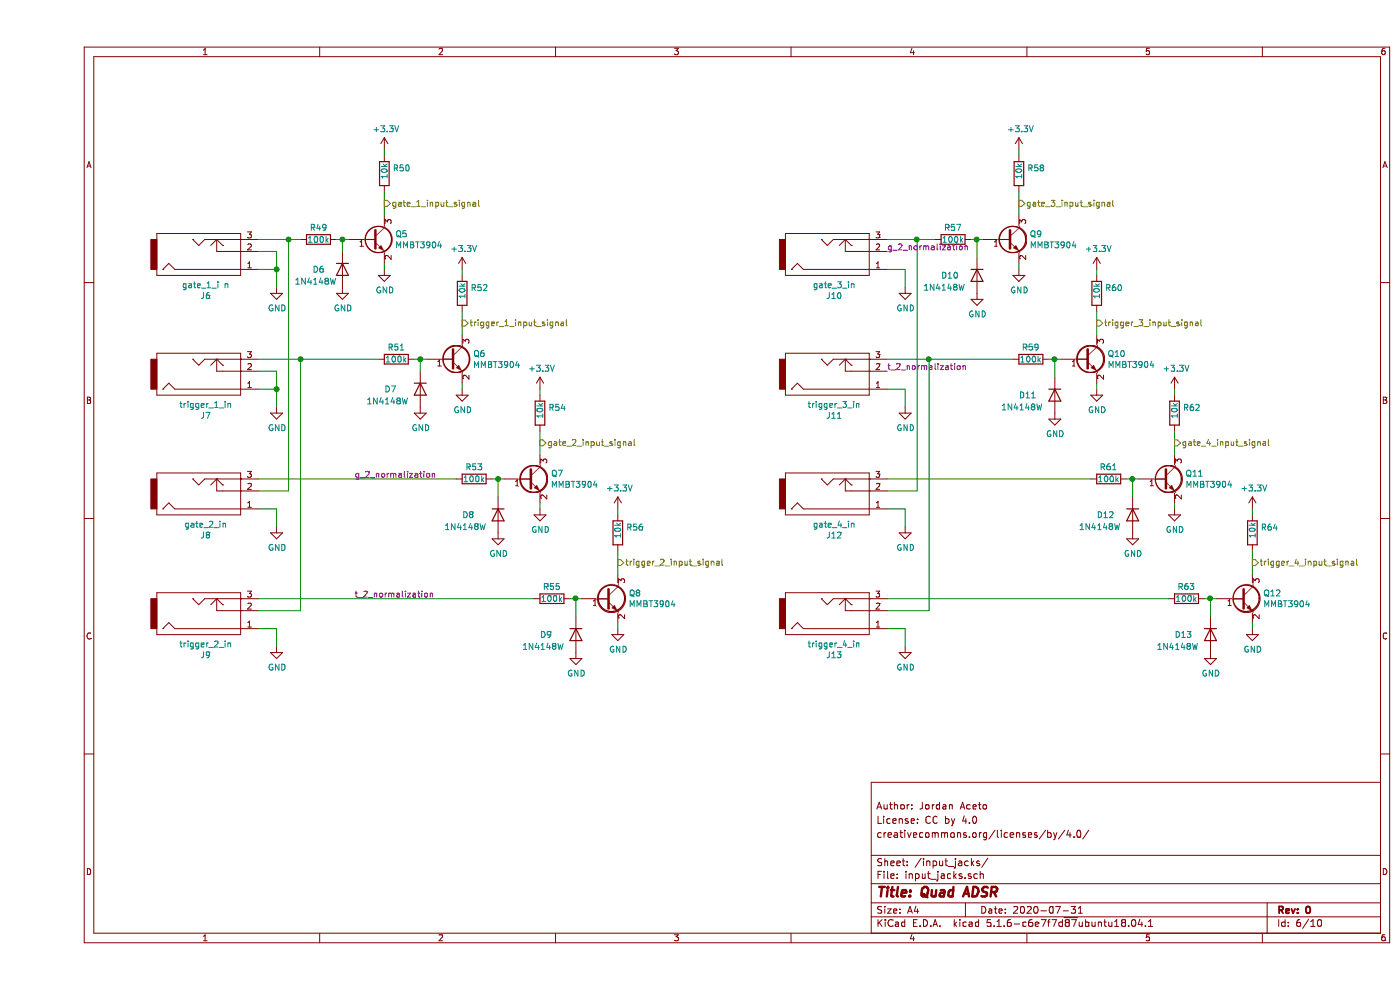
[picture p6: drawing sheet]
EESchema Schematic File Version 4
EELAYER 30 0
EELAYER END
$Descr A4 11693 8268
encoding utf-8
Sheet 6 10
Title "Quad ADSR"
Date "2020-07-31"
Rev "0"
Comp ""
Comment1 "creativecommons.org/licenses/by/4.0/"
Comment2 "License: CC by 4.0"
Comment3 "Author: Jordan Aceto"
Comment4 ""
$EndDescr
$Comp
L eurocad:PJ301M-12 J?
U 1 1
P 1400 2100
AR Path="/5E6ADE9D" Ref="J?"  Part="1" 
AR Path="/5E673522/5E6ADE9D" Ref="J6"  Part="1" 
F 0 "J6" H 1408 2475 50  0000 C CNN
F 1 "gate_1_i n" H 1408 2384 50  0000 C CNN
F 2 "Eurocad:PJ301M-12" H 1400 2100 50  0001 C CNN
F 3 "" H 1400 2100 50  0000 C CNN
	1    1400 2100
	1    0    0    1   
$EndComp
$Comp
L eurocad:PJ301M-12 J?
U 1 1
P 1400 3100
AR Path="/5E6ADE97" Ref="J?"  Part="1" 
AR Path="/5E673522/5E6ADE97" Ref="J7"  Part="1" 
F 0 "J7" H 1408 3475 50  0000 C CNN
F 1 "trigger_1_in" H 1408 3384 50  0000 C CNN
F 2 "Eurocad:PJ301M-12" H 1400 3100 50  0001 C CNN
F 3 "" H 1400 3100 50  0000 C CNN
	1    1400 3100
	1    0    0    1   
$EndComp
$Comp
L eurocad:PJ301M-12 J?
U 1 1
P 1400 4100
AR Path="/5E6ADE91" Ref="J?"  Part="1" 
AR Path="/5E673522/5E6ADE91" Ref="J8"  Part="1" 
F 0 "J8" H 1408 4475 50  0000 C CNN
F 1 "gate_2_in" H 1408 4384 50  0000 C CNN
F 2 "Eurocad:PJ301M-12" H 1400 4100 50  0001 C CNN
F 3 "" H 1400 4100 50  0000 C CNN
	1    1400 4100
	1    0    0    1   
$EndComp
$Comp
L eurocad:PJ301M-12 J?
U 1 1
P 1400 5100
AR Path="/5E6ADE8B" Ref="J?"  Part="1" 
AR Path="/5E673522/5E6ADE8B" Ref="J9"  Part="1" 
F 0 "J9" H 1408 5475 50  0000 C CNN
F 1 "trigger_2_in" H 1408 5384 50  0000 C CNN
F 2 "Eurocad:PJ301M-12" H 1400 5100 50  0001 C CNN
F 3 "" H 1400 5100 50  0000 C CNN
	1    1400 5100
	1    0    0    1   
$EndComp
$Comp
L eurocad:PJ301M-12 J?
U 1 1
P 6650 2100
AR Path="/5E6ADEB5" Ref="J?"  Part="1" 
AR Path="/5E673522/5E6ADEB5" Ref="J10"  Part="1" 
F 0 "J10" H 6658 2475 50  0000 C CNN
F 1 "gate_3_in" H 6658 2384 50  0000 C CNN
F 2 "Eurocad:PJ301M-12" H 6650 2100 50  0001 C CNN
F 3 "" H 6650 2100 50  0000 C CNN
	1    6650 2100
	1    0    0    1   
$EndComp
$Comp
L eurocad:PJ301M-12 J?
U 1 1
P 6650 3100
AR Path="/5E6ADEAF" Ref="J?"  Part="1" 
AR Path="/5E673522/5E6ADEAF" Ref="J11"  Part="1" 
F 0 "J11" H 6658 3475 50  0000 C CNN
F 1 "trigger_3_in" H 6658 3384 50  0000 C CNN
F 2 "Eurocad:PJ301M-12" H 6650 3100 50  0001 C CNN
F 3 "" H 6650 3100 50  0000 C CNN
	1    6650 3100
	1    0    0    1   
$EndComp
$Comp
L eurocad:PJ301M-12 J?
U 1 1
P 6650 4100
AR Path="/5E6ADEA9" Ref="J?"  Part="1" 
AR Path="/5E673522/5E6ADEA9" Ref="J12"  Part="1" 
F 0 "J12" H 6658 4475 50  0000 C CNN
F 1 "gate_4_in" H 6658 4384 50  0000 C CNN
F 2 "Eurocad:PJ301M-12" H 6650 4100 50  0001 C CNN
F 3 "" H 6650 4100 50  0000 C CNN
	1    6650 4100
	1    0    0    1   
$EndComp
$Comp
L eurocad:PJ301M-12 J?
U 1 1
P 6650 5100
AR Path="/5E6ADEA3" Ref="J?"  Part="1" 
AR Path="/5E673522/5E6ADEA3" Ref="J13"  Part="1" 
F 0 "J13" H 6658 5475 50  0000 C CNN
F 1 "trigger_4_in" H 6658 5384 50  0000 C CNN
F 2 "Eurocad:PJ301M-12" H 6650 5100 50  0001 C CNN
F 3 "" H 6650 5100 50  0000 C CNN
	1    6650 5100
	1    0    0    1   
$EndComp
Text HLabel 2900 1700 2    50   Output ~ 0
gate_1_input_signal
Text HLabel 3550 2700 2    50   Output ~ 0
trigger_1_input_signal
Text HLabel 4200 3700 2    50   Output ~ 0
gate_2_input_signal
Text HLabel 4850 4700 2    50   Output ~ 0
trigger_2_input_signal
Text HLabel 8200 1700 2    50   Output ~ 0
gate_3_input_signal
Text HLabel 8850 2700 2    50   Output ~ 0
trigger_3_input_signal
Text HLabel 9500 3700 2    50   Output ~ 0
gate_4_input_signal
Text HLabel 10150 4700 2    50   Output ~ 0
trigger_4_input_signal
$Comp
L Transistor_BJT:MMBT3904 Q5
U 1 1
P 2800 2000
F 0 "Q5" H 2991 2046 50  0000 L CNN
F 1 "MMBT3904" H 2991 1955 50  0000 L CNN
F 2 "Package_TO_SOT_SMD:SOT-23" H 3000 1925 50  0001 L CIN
F 3 "https://www.fairchildsemi.com/datasheets/2N/2N3904.pdf" H 2800 2000 50  0001 L CNN
	1    2800 2000
	1    0    0    -1  
$EndComp
$Comp
L Device:R R49
U 1 1
P 2350 2000
F 0 "R49" V 2250 2000 50  0000 C CNN
F 1 "100k" V 2350 2000 50  0000 C CNN
F 2 "Resistor_SMD:R_0603_1608Metric" V 2280 2000 50  0001 C CNN
F 3 "~" H 2350 2000 50  0001 C CNN
	1    2350 2000
	0    1    1    0   
$EndComp
Wire Wire Line
	2600 2000 2550 2000
Wire Wire Line
	2900 1800 2900 1600
$Comp
L power:GND #PWR061
U 1 1
P 2900 2250
F 0 "#PWR061" H 2900 2000 50  0001 C CNN
F 1 "GND" H 2905 2077 50  0000 C CNN
F 2 "" H 2900 2250 50  0001 C CNN
F 3 "" H 2900 2250 50  0001 C CNN
	1    2900 2250
	1    0    0    -1  
$EndComp
Wire Wire Line
	2900 2250 2900 2200
$Comp
L power:+3.3V #PWR060
U 1 1
P 2900 1250
F 0 "#PWR060" H 2900 1100 50  0001 C CNN
F 1 "+3.3V" H 2915 1423 50  0000 C CNN
F 2 "" H 2900 1250 50  0001 C CNN
F 3 "" H 2900 1250 50  0001 C CNN
	1    2900 1250
	1    0    0    -1  
$EndComp
Wire Wire Line
	2900 1250 2900 1300
$Comp
L Transistor_BJT:MMBT3904 Q7
U 1 1
P 4100 4000
F 0 "Q7" H 4291 4046 50  0000 L CNN
F 1 "MMBT3904" H 4291 3955 50  0000 L CNN
F 2 "Package_TO_SOT_SMD:SOT-23" H 4300 3925 50  0001 L CIN
F 3 "https://www.fairchildsemi.com/datasheets/2N/2N3904.pdf" H 4100 4000 50  0001 L CNN
	1    4100 4000
	1    0    0    -1  
$EndComp
$Comp
L Device:R R53
U 1 1
P 3650 4000
F 0 "R53" V 3550 4000 50  0000 C CNN
F 1 "100k" V 3650 4000 50  0000 C CNN
F 2 "Resistor_SMD:R_0603_1608Metric" V 3580 4000 50  0001 C CNN
F 3 "~" H 3650 4000 50  0001 C CNN
	1    3650 4000
	0    1    1    0   
$EndComp
$Comp
L Device:R R54
U 1 1
P 4200 3450
F 0 "R54" H 4270 3496 50  0000 L CNN
F 1 "10k" V 4200 3400 50  0000 L CNN
F 2 "Resistor_SMD:R_0603_1608Metric" V 4130 3450 50  0001 C CNN
F 3 "~" H 4200 3450 50  0001 C CNN
	1    4200 3450
	1    0    0    -1  
$EndComp
Wire Wire Line
	3900 4000 3850 4000
Wire Wire Line
	4200 3800 4200 3600
$Comp
L power:GND #PWR065
U 1 1
P 4200 4250
F 0 "#PWR065" H 4200 4000 50  0001 C CNN
F 1 "GND" H 4205 4077 50  0000 C CNN
F 2 "" H 4200 4250 50  0001 C CNN
F 3 "" H 4200 4250 50  0001 C CNN
	1    4200 4250
	1    0    0    -1  
$EndComp
Wire Wire Line
	4200 4250 4200 4200
$Comp
L power:+3.3V #PWR064
U 1 1
P 4200 3250
F 0 "#PWR064" H 4200 3100 50  0001 C CNN
F 1 "+3.3V" H 4215 3423 50  0000 C CNN
F 2 "" H 4200 3250 50  0001 C CNN
F 3 "" H 4200 3250 50  0001 C CNN
	1    4200 3250
	1    0    0    -1  
$EndComp
Wire Wire Line
	4200 3250 4200 3300
$Comp
L Transistor_BJT:MMBT3904 Q9
U 1 1
P 8100 2000
F 0 "Q9" H 8291 2046 50  0000 L CNN
F 1 "MMBT3904" H 8291 1955 50  0000 L CNN
F 2 "Package_TO_SOT_SMD:SOT-23" H 8300 1925 50  0001 L CIN
F 3 "https://www.fairchildsemi.com/datasheets/2N/2N3904.pdf" H 8100 2000 50  0001 L CNN
	1    8100 2000
	1    0    0    -1  
$EndComp
$Comp
L Device:R R57
U 1 1
P 7650 2000
F 0 "R57" V 7550 2000 50  0000 C CNN
F 1 "100k" V 7650 2000 50  0000 C CNN
F 2 "Resistor_SMD:R_0603_1608Metric" V 7580 2000 50  0001 C CNN
F 3 "~" H 7650 2000 50  0001 C CNN
	1    7650 2000
	0    1    1    0   
$EndComp
$Comp
L Device:R R58
U 1 1
P 8200 1450
F 0 "R58" H 8270 1496 50  0000 L CNN
F 1 "10k" V 8200 1400 50  0000 L CNN
F 2 "Resistor_SMD:R_0603_1608Metric" V 8130 1450 50  0001 C CNN
F 3 "~" H 8200 1450 50  0001 C CNN
	1    8200 1450
	1    0    0    -1  
$EndComp
Wire Wire Line
	7900 2000 7850 2000
Wire Wire Line
	8200 1800 8200 1600
$Comp
L power:GND #PWR073
U 1 1
P 8200 2250
F 0 "#PWR073" H 8200 2000 50  0001 C CNN
F 1 "GND" H 8205 2077 50  0000 C CNN
F 2 "" H 8200 2250 50  0001 C CNN
F 3 "" H 8200 2250 50  0001 C CNN
	1    8200 2250
	1    0    0    -1  
$EndComp
Wire Wire Line
	8200 2250 8200 2200
$Comp
L power:+3.3V #PWR072
U 1 1
P 8200 1250
F 0 "#PWR072" H 8200 1100 50  0001 C CNN
F 1 "+3.3V" H 8215 1423 50  0000 C CNN
F 2 "" H 8200 1250 50  0001 C CNN
F 3 "" H 8200 1250 50  0001 C CNN
	1    8200 1250
	1    0    0    -1  
$EndComp
Wire Wire Line
	8200 1250 8200 1300
$Comp
L Transistor_BJT:MMBT3904 Q11
U 1 1
P 9400 4000
F 0 "Q11" H 9591 4046 50  0000 L CNN
F 1 "MMBT3904" H 9591 3955 50  0000 L CNN
F 2 "Package_TO_SOT_SMD:SOT-23" H 9600 3925 50  0001 L CIN
F 3 "https://www.fairchildsemi.com/datasheets/2N/2N3904.pdf" H 9400 4000 50  0001 L CNN
	1    9400 4000
	1    0    0    -1  
$EndComp
$Comp
L Device:R R61
U 1 1
P 8950 4000
F 0 "R61" V 8850 4000 50  0000 C CNN
F 1 "100k" V 8950 4000 50  0000 C CNN
F 2 "Resistor_SMD:R_0603_1608Metric" V 8880 4000 50  0001 C CNN
F 3 "~" H 8950 4000 50  0001 C CNN
	1    8950 4000
	0    1    1    0   
$EndComp
$Comp
L Device:R R62
U 1 1
P 9500 3450
F 0 "R62" H 9570 3496 50  0000 L CNN
F 1 "10k" V 9500 3400 50  0000 L CNN
F 2 "Resistor_SMD:R_0603_1608Metric" V 9430 3450 50  0001 C CNN
F 3 "~" H 9500 3450 50  0001 C CNN
	1    9500 3450
	1    0    0    -1  
$EndComp
Wire Wire Line
	9200 4000 9150 4000
Wire Wire Line
	9500 3800 9500 3600
$Comp
L power:GND #PWR077
U 1 1
P 9500 4250
F 0 "#PWR077" H 9500 4000 50  0001 C CNN
F 1 "GND" H 9505 4077 50  0000 C CNN
F 2 "" H 9500 4250 50  0001 C CNN
F 3 "" H 9500 4250 50  0001 C CNN
	1    9500 4250
	1    0    0    -1  
$EndComp
Wire Wire Line
	9500 4250 9500 4200
$Comp
L power:+3.3V #PWR076
U 1 1
P 9500 3250
F 0 "#PWR076" H 9500 3100 50  0001 C CNN
F 1 "+3.3V" H 9515 3423 50  0000 C CNN
F 2 "" H 9500 3250 50  0001 C CNN
F 3 "" H 9500 3250 50  0001 C CNN
	1    9500 3250
	1    0    0    -1  
$EndComp
Wire Wire Line
	9500 3250 9500 3300
$Comp
L Transistor_BJT:MMBT3904 Q6
U 1 1
P 3450 3000
F 0 "Q6" H 3641 3046 50  0000 L CNN
F 1 "MMBT3904" H 3641 2955 50  0000 L CNN
F 2 "Package_TO_SOT_SMD:SOT-23" H 3650 2925 50  0001 L CIN
F 3 "https://www.fairchildsemi.com/datasheets/2N/2N3904.pdf" H 3450 3000 50  0001 L CNN
	1    3450 3000
	1    0    0    -1  
$EndComp
$Comp
L Device:R R51
U 1 1
P 3000 3000
F 0 "R51" V 2900 3000 50  0000 C CNN
F 1 "100k" V 3000 3000 50  0000 C CNN
F 2 "Resistor_SMD:R_0603_1608Metric" V 2930 3000 50  0001 C CNN
F 3 "~" H 3000 3000 50  0001 C CNN
	1    3000 3000
	0    1    1    0   
$EndComp
Wire Wire Line
	3250 3000 3200 3000
Wire Wire Line
	3550 2800 3550 2600
$Comp
L power:GND #PWR063
U 1 1
P 3550 3250
F 0 "#PWR063" H 3550 3000 50  0001 C CNN
F 1 "GND" H 3555 3077 50  0000 C CNN
F 2 "" H 3550 3250 50  0001 C CNN
F 3 "" H 3550 3250 50  0001 C CNN
	1    3550 3250
	1    0    0    -1  
$EndComp
Wire Wire Line
	3550 3250 3550 3200
$Comp
L power:+3.3V #PWR062
U 1 1
P 3550 2250
F 0 "#PWR062" H 3550 2100 50  0001 C CNN
F 1 "+3.3V" H 3565 2423 50  0000 C CNN
F 2 "" H 3550 2250 50  0001 C CNN
F 3 "" H 3550 2250 50  0001 C CNN
	1    3550 2250
	1    0    0    -1  
$EndComp
Wire Wire Line
	3550 2250 3550 2300
$Comp
L Transistor_BJT:MMBT3904 Q8
U 1 1
P 4750 5000
F 0 "Q8" H 4941 5046 50  0000 L CNN
F 1 "MMBT3904" H 4941 4955 50  0000 L CNN
F 2 "Package_TO_SOT_SMD:SOT-23" H 4950 4925 50  0001 L CIN
F 3 "https://www.fairchildsemi.com/datasheets/2N/2N3904.pdf" H 4750 5000 50  0001 L CNN
	1    4750 5000
	1    0    0    -1  
$EndComp
$Comp
L Device:R R55
U 1 1
P 4300 5000
F 0 "R55" V 4200 5000 50  0000 C CNN
F 1 "100k" V 4300 5000 50  0000 C CNN
F 2 "Resistor_SMD:R_0603_1608Metric" V 4230 5000 50  0001 C CNN
F 3 "~" H 4300 5000 50  0001 C CNN
	1    4300 5000
	0    1    1    0   
$EndComp
$Comp
L Device:R R56
U 1 1
P 4850 4450
F 0 "R56" H 4920 4496 50  0000 L CNN
F 1 "10k" V 4850 4400 50  0000 L CNN
F 2 "Resistor_SMD:R_0603_1608Metric" V 4780 4450 50  0001 C CNN
F 3 "~" H 4850 4450 50  0001 C CNN
	1    4850 4450
	1    0    0    -1  
$EndComp
Wire Wire Line
	4550 5000 4500 5000
Wire Wire Line
	4850 4800 4850 4600
$Comp
L power:GND #PWR067
U 1 1
P 4850 5250
F 0 "#PWR067" H 4850 5000 50  0001 C CNN
F 1 "GND" H 4855 5077 50  0000 C CNN
F 2 "" H 4850 5250 50  0001 C CNN
F 3 "" H 4850 5250 50  0001 C CNN
	1    4850 5250
	1    0    0    -1  
$EndComp
Wire Wire Line
	4850 5250 4850 5200
$Comp
L power:+3.3V #PWR066
U 1 1
P 4850 4250
F 0 "#PWR066" H 4850 4100 50  0001 C CNN
F 1 "+3.3V" H 4865 4423 50  0000 C CNN
F 2 "" H 4850 4250 50  0001 C CNN
F 3 "" H 4850 4250 50  0001 C CNN
	1    4850 4250
	1    0    0    -1  
$EndComp
Wire Wire Line
	4850 4250 4850 4300
$Comp
L Transistor_BJT:MMBT3904 Q10
U 1 1
P 8750 3000
F 0 "Q10" H 8941 3046 50  0000 L CNN
F 1 "MMBT3904" H 8941 2955 50  0000 L CNN
F 2 "Package_TO_SOT_SMD:SOT-23" H 8950 2925 50  0001 L CIN
F 3 "https://www.fairchildsemi.com/datasheets/2N/2N3904.pdf" H 8750 3000 50  0001 L CNN
	1    8750 3000
	1    0    0    -1  
$EndComp
$Comp
L Device:R R59
U 1 1
P 8300 3000
F 0 "R59" V 8200 3000 50  0000 C CNN
F 1 "100k" V 8300 3000 50  0000 C CNN
F 2 "Resistor_SMD:R_0603_1608Metric" V 8230 3000 50  0001 C CNN
F 3 "~" H 8300 3000 50  0001 C CNN
	1    8300 3000
	0    1    1    0   
$EndComp
$Comp
L Device:R R60
U 1 1
P 8850 2450
F 0 "R60" H 8920 2496 50  0000 L CNN
F 1 "10k" V 8850 2400 50  0000 L CNN
F 2 "Resistor_SMD:R_0603_1608Metric" V 8780 2450 50  0001 C CNN
F 3 "~" H 8850 2450 50  0001 C CNN
	1    8850 2450
	1    0    0    -1  
$EndComp
Wire Wire Line
	8550 3000 8500 3000
Wire Wire Line
	8850 2800 8850 2600
$Comp
L power:GND #PWR075
U 1 1
P 8850 3250
F 0 "#PWR075" H 8850 3000 50  0001 C CNN
F 1 "GND" H 8855 3077 50  0000 C CNN
F 2 "" H 8850 3250 50  0001 C CNN
F 3 "" H 8850 3250 50  0001 C CNN
	1    8850 3250
	1    0    0    -1  
$EndComp
Wire Wire Line
	8850 3250 8850 3200
$Comp
L power:+3.3V #PWR074
U 1 1
P 8850 2250
F 0 "#PWR074" H 8850 2100 50  0001 C CNN
F 1 "+3.3V" H 8865 2423 50  0000 C CNN
F 2 "" H 8850 2250 50  0001 C CNN
F 3 "" H 8850 2250 50  0001 C CNN
	1    8850 2250
	1    0    0    -1  
$EndComp
Wire Wire Line
	8850 2250 8850 2300
$Comp
L Transistor_BJT:MMBT3904 Q12
U 1 1
P 10050 5000
F 0 "Q12" H 10241 5046 50  0000 L CNN
F 1 "MMBT3904" H 10241 4955 50  0000 L CNN
F 2 "Package_TO_SOT_SMD:SOT-23" H 10250 4925 50  0001 L CIN
F 3 "https://www.fairchildsemi.com/datasheets/2N/2N3904.pdf" H 10050 5000 50  0001 L CNN
	1    10050 5000
	1    0    0    -1  
$EndComp
$Comp
L Device:R R63
U 1 1
P 9600 5000
F 0 "R63" V 9500 5000 50  0000 C CNN
F 1 "100k" V 9600 5000 50  0000 C CNN
F 2 "Resistor_SMD:R_0603_1608Metric" V 9530 5000 50  0001 C CNN
F 3 "~" H 9600 5000 50  0001 C CNN
	1    9600 5000
	0    1    1    0   
$EndComp
$Comp
L Device:R R64
U 1 1
P 10150 4450
F 0 "R64" H 10220 4496 50  0000 L CNN
F 1 "10k" V 10150 4400 50  0000 L CNN
F 2 "Resistor_SMD:R_0603_1608Metric" V 10080 4450 50  0001 C CNN
F 3 "~" H 10150 4450 50  0001 C CNN
	1    10150 4450
	1    0    0    -1  
$EndComp
Wire Wire Line
	9850 5000 9800 5000
Wire Wire Line
	10150 4800 10150 4600
$Comp
L power:GND #PWR079
U 1 1
P 10150 5250
F 0 "#PWR079" H 10150 5000 50  0001 C CNN
F 1 "GND" H 10155 5077 50  0000 C CNN
F 2 "" H 10150 5250 50  0001 C CNN
F 3 "" H 10150 5250 50  0001 C CNN
	1    10150 5250
	1    0    0    -1  
$EndComp
Wire Wire Line
	10150 5250 10150 5200
$Comp
L power:+3.3V #PWR078
U 1 1
P 10150 4250
F 0 "#PWR078" H 10150 4100 50  0001 C CNN
F 1 "+3.3V" H 10165 4423 50  0000 C CNN
F 2 "" H 10150 4250 50  0001 C CNN
F 3 "" H 10150 4250 50  0001 C CNN
	1    10150 4250
	1    0    0    -1  
$EndComp
Wire Wire Line
	10150 4250 10150 4300
Wire Wire Line
	7250 5250 7100 5250
Wire Wire Line
	7250 5250 7250 5400
$Comp
L power:GND #PWR071
U 1 1
P 7250 5400
F 0 "#PWR071" H 7250 5150 50  0001 C CNN
F 1 "GND" H 7255 5227 50  0000 C CNN
F 2 "" H 7250 5400 50  0001 C CNN
F 3 "" H 7250 5400 50  0001 C CNN
	1    7250 5400
	1    0    0    -1  
$EndComp
Wire Wire Line
	7250 4250 7100 4250
Wire Wire Line
	7250 4250 7250 4400
$Comp
L power:GND #PWR070
U 1 1
P 7250 4400
F 0 "#PWR070" H 7250 4150 50  0001 C CNN
F 1 "GND" H 7255 4227 50  0000 C CNN
F 2 "" H 7250 4400 50  0001 C CNN
F 3 "" H 7250 4400 50  0001 C CNN
	1    7250 4400
	1    0    0    -1  
$EndComp
Wire Wire Line
	7250 3250 7100 3250
Wire Wire Line
	7250 3250 7250 3400
$Comp
L power:GND #PWR069
U 1 1
P 7250 3400
F 0 "#PWR069" H 7250 3150 50  0001 C CNN
F 1 "GND" H 7255 3227 50  0000 C CNN
F 2 "" H 7250 3400 50  0001 C CNN
F 3 "" H 7250 3400 50  0001 C CNN
	1    7250 3400
	1    0    0    -1  
$EndComp
Wire Wire Line
	7250 2250 7100 2250
Wire Wire Line
	7250 2250 7250 2400
$Comp
L power:GND #PWR068
U 1 1
P 7250 2400
F 0 "#PWR068" H 7250 2150 50  0001 C CNN
F 1 "GND" H 7255 2227 50  0000 C CNN
F 2 "" H 7250 2400 50  0001 C CNN
F 3 "" H 7250 2400 50  0001 C CNN
	1    7250 2400
	1    0    0    -1  
$EndComp
Wire Wire Line
	2000 2250 1850 2250
Wire Wire Line
	2000 2250 2000 2400
$Comp
L power:GND #PWR056
U 1 1
P 2000 2400
F 0 "#PWR056" H 2000 2150 50  0001 C CNN
F 1 "GND" H 2005 2227 50  0000 C CNN
F 2 "" H 2000 2400 50  0001 C CNN
F 3 "" H 2000 2400 50  0001 C CNN
	1    2000 2400
	1    0    0    -1  
$EndComp
Wire Wire Line
	2000 3250 1850 3250
Wire Wire Line
	2000 3250 2000 3400
$Comp
L power:GND #PWR057
U 1 1
P 2000 3400
F 0 "#PWR057" H 2000 3150 50  0001 C CNN
F 1 "GND" H 2005 3227 50  0000 C CNN
F 2 "" H 2000 3400 50  0001 C CNN
F 3 "" H 2000 3400 50  0001 C CNN
	1    2000 3400
	1    0    0    -1  
$EndComp
Wire Wire Line
	2000 4250 1850 4250
Wire Wire Line
	2000 4250 2000 4400
$Comp
L power:GND #PWR058
U 1 1
P 2000 4400
F 0 "#PWR058" H 2000 4150 50  0001 C CNN
F 1 "GND" H 2005 4227 50  0000 C CNN
F 2 "" H 2000 4400 50  0001 C CNN
F 3 "" H 2000 4400 50  0001 C CNN
	1    2000 4400
	1    0    0    -1  
$EndComp
Wire Wire Line
	2000 5250 1850 5250
Wire Wire Line
	2000 5250 2000 5400
$Comp
L power:GND #PWR059
U 1 1
P 2000 5400
F 0 "#PWR059" H 2000 5150 50  0001 C CNN
F 1 "GND" H 2005 5227 50  0000 C CNN
F 2 "" H 2000 5400 50  0001 C CNN
F 3 "" H 2000 5400 50  0001 C CNN
	1    2000 5400
	1    0    0    -1  
$EndComp
Wire Wire Line
	1850 2100 2000 2100
Wire Wire Line
	7100 5000 9450 5000
Wire Wire Line
	7100 3000 7450 3000
Wire Wire Line
	8800 4000 7100 4000
Wire Wire Line
	7100 2000 7350 2000
Wire Wire Line
	2850 3000 2200 3000
Wire Wire Line
	2200 2000 2100 2000
Wire Wire Line
	1850 4100 2100 4100
Connection ~ 2100 2000
Wire Wire Line
	1850 5100 2200 5100
Connection ~ 2200 3000
Wire Wire Line
	2200 3000 1850 3000
Wire Wire Line
	1850 3100 2000 3100
Wire Wire Line
	2000 3100 2000 3250
Connection ~ 2000 3250
Wire Wire Line
	1850 2000 2100 2000
Wire Wire Line
	2000 2100 2000 2250
Connection ~ 2000 2250
Text Label 2650 4000 0    50   ~ 0
g_2_normalization
Text Label 2650 5000 0    50   ~ 0
t_2_normalization
Text Label 7100 2100 0    50   ~ 0
g_2_normalization
Wire Wire Line
	7350 2000 7350 4100
Wire Wire Line
	7350 4100 7100 4100
Connection ~ 7350 2000
Wire Wire Line
	7350 2000 7500 2000
Wire Wire Line
	7100 5100 7450 5100
Wire Wire Line
	7450 5100 7450 3000
Connection ~ 7450 3000
Wire Wire Line
	7450 3000 8150 3000
Text Label 7100 3100 0    50   ~ 0
t_2_normalization
$Comp
L Diode:1N4148W D6
U 1 1
P 2550 2250
F 0 "D6" V 2550 2000 50  0000 L CNN
F 1 "1N4148W" V 2650 1850 50  0000 L CNN
F 2 "Diode_SMD:D_SOD-123" H 2550 2075 50  0001 C CNN
F 3 "https://www.vishay.com/docs/85748/1n4148w.pdf" H 2550 2250 50  0001 C CNN
	1    2550 2250
	0    1    1    0   
$EndComp
$Comp
L power:GND #PWR0108
U 1 1
P 2550 2400
F 0 "#PWR0108" H 2550 2150 50  0001 C CNN
F 1 "GND" H 2555 2227 50  0000 C CNN
F 2 "" H 2550 2400 50  0001 C CNN
F 3 "" H 2550 2400 50  0001 C CNN
	1    2550 2400
	1    0    0    -1  
$EndComp
$Comp
L Diode:1N4148W D7
U 1 1
P 3200 3250
F 0 "D7" V 3200 2950 50  0000 L CNN
F 1 "1N4148W" V 3300 2800 50  0000 L CNN
F 2 "Diode_SMD:D_SOD-123" H 3200 3075 50  0001 C CNN
F 3 "https://www.vishay.com/docs/85748/1n4148w.pdf" H 3200 3250 50  0001 C CNN
	1    3200 3250
	0    1    1    0   
$EndComp
$Comp
L power:GND #PWR0109
U 1 1
P 3200 3400
F 0 "#PWR0109" H 3200 3150 50  0001 C CNN
F 1 "GND" H 3205 3227 50  0000 C CNN
F 2 "" H 3200 3400 50  0001 C CNN
F 3 "" H 3200 3400 50  0001 C CNN
	1    3200 3400
	1    0    0    -1  
$EndComp
Wire Wire Line
	2550 2100 2550 2000
Connection ~ 2550 2000
Wire Wire Line
	2550 2000 2500 2000
Wire Wire Line
	3200 3100 3200 3000
Connection ~ 3200 3000
Wire Wire Line
	3200 3000 3150 3000
$Comp
L Diode:1N4148W D8
U 1 1
P 3850 4300
F 0 "D8" V 3850 4000 50  0000 L CNN
F 1 "1N4148W" V 3950 3850 50  0000 L CNN
F 2 "Diode_SMD:D_SOD-123" H 3850 4125 50  0001 C CNN
F 3 "https://www.vishay.com/docs/85748/1n4148w.pdf" H 3850 4300 50  0001 C CNN
	1    3850 4300
	0    1    1    0   
$EndComp
$Comp
L power:GND #PWR0110
U 1 1
P 3850 4450
F 0 "#PWR0110" H 3850 4200 50  0001 C CNN
F 1 "GND" H 3855 4277 50  0000 C CNN
F 2 "" H 3850 4450 50  0001 C CNN
F 3 "" H 3850 4450 50  0001 C CNN
	1    3850 4450
	1    0    0    -1  
$EndComp
Wire Wire Line
	3850 4150 3850 4000
Connection ~ 3850 4000
Wire Wire Line
	3850 4000 3800 4000
$Comp
L Diode:1N4148W D9
U 1 1
P 4500 5300
F 0 "D9" V 4500 5000 50  0000 L CNN
F 1 "1N4148W" V 4600 4850 50  0000 L CNN
F 2 "Diode_SMD:D_SOD-123" H 4500 5125 50  0001 C CNN
F 3 "https://www.vishay.com/docs/85748/1n4148w.pdf" H 4500 5300 50  0001 C CNN
	1    4500 5300
	0    1    1    0   
$EndComp
$Comp
L power:GND #PWR0111
U 1 1
P 4500 5450
F 0 "#PWR0111" H 4500 5200 50  0001 C CNN
F 1 "GND" H 4505 5277 50  0000 C CNN
F 2 "" H 4500 5450 50  0001 C CNN
F 3 "" H 4500 5450 50  0001 C CNN
	1    4500 5450
	1    0    0    -1  
$EndComp
Wire Wire Line
	4500 5150 4500 5000
Connection ~ 4500 5000
Wire Wire Line
	4500 5000 4450 5000
$Comp
L Diode:1N4148W D10
U 1 1
P 7850 2300
F 0 "D10" V 7850 2000 50  0000 L CNN
F 1 "1N4148W" V 7950 1850 50  0000 L CNN
F 2 "Diode_SMD:D_SOD-123" H 7850 2125 50  0001 C CNN
F 3 "https://www.vishay.com/docs/85748/1n4148w.pdf" H 7850 2300 50  0001 C CNN
	1    7850 2300
	0    1    1    0   
$EndComp
$Comp
L power:GND #PWR0112
U 1 1
P 7850 2450
F 0 "#PWR0112" H 7850 2200 50  0001 C CNN
F 1 "GND" H 7855 2277 50  0000 C CNN
F 2 "" H 7850 2450 50  0001 C CNN
F 3 "" H 7850 2450 50  0001 C CNN
	1    7850 2450
	1    0    0    -1  
$EndComp
Wire Wire Line
	7850 2150 7850 2000
Connection ~ 7850 2000
Wire Wire Line
	7850 2000 7800 2000
$Comp
L Diode:1N4148W D11
U 1 1
P 8500 3300
F 0 "D11" V 8500 3000 50  0000 L CNN
F 1 "1N4148W" V 8600 2850 50  0000 L CNN
F 2 "Diode_SMD:D_SOD-123" H 8500 3125 50  0001 C CNN
F 3 "https://www.vishay.com/docs/85748/1n4148w.pdf" H 8500 3300 50  0001 C CNN
	1    8500 3300
	0    1    1    0   
$EndComp
$Comp
L power:GND #PWR0113
U 1 1
P 8500 3450
F 0 "#PWR0113" H 8500 3200 50  0001 C CNN
F 1 "GND" H 8505 3277 50  0000 C CNN
F 2 "" H 8500 3450 50  0001 C CNN
F 3 "" H 8500 3450 50  0001 C CNN
	1    8500 3450
	1    0    0    -1  
$EndComp
Wire Wire Line
	8500 3150 8500 3000
Connection ~ 8500 3000
Wire Wire Line
	8500 3000 8450 3000
$Comp
L Diode:1N4148W D12
U 1 1
P 9150 4300
F 0 "D12" V 9150 4000 50  0000 L CNN
F 1 "1N4148W" V 9250 3850 50  0000 L CNN
F 2 "Diode_SMD:D_SOD-123" H 9150 4125 50  0001 C CNN
F 3 "https://www.vishay.com/docs/85748/1n4148w.pdf" H 9150 4300 50  0001 C CNN
	1    9150 4300
	0    1    1    0   
$EndComp
$Comp
L power:GND #PWR0114
U 1 1
P 9150 4450
F 0 "#PWR0114" H 9150 4200 50  0001 C CNN
F 1 "GND" H 9155 4277 50  0000 C CNN
F 2 "" H 9150 4450 50  0001 C CNN
F 3 "" H 9150 4450 50  0001 C CNN
	1    9150 4450
	1    0    0    -1  
$EndComp
Wire Wire Line
	9150 4150 9150 4000
Connection ~ 9150 4000
Wire Wire Line
	9150 4000 9100 4000
$Comp
L Diode:1N4148W D13
U 1 1
P 9800 5300
F 0 "D13" V 9800 5000 50  0000 L CNN
F 1 "1N4148W" V 9900 4850 50  0000 L CNN
F 2 "Diode_SMD:D_SOD-123" H 9800 5125 50  0001 C CNN
F 3 "https://www.vishay.com/docs/85748/1n4148w.pdf" H 9800 5300 50  0001 C CNN
	1    9800 5300
	0    1    1    0   
$EndComp
$Comp
L power:GND #PWR0115
U 1 1
P 9800 5450
F 0 "#PWR0115" H 9800 5200 50  0001 C CNN
F 1 "GND" H 9805 5277 50  0000 C CNN
F 2 "" H 9800 5450 50  0001 C CNN
F 3 "" H 9800 5450 50  0001 C CNN
	1    9800 5450
	1    0    0    -1  
$EndComp
Wire Wire Line
	9800 5150 9800 5000
Connection ~ 9800 5000
Wire Wire Line
	9800 5000 9750 5000
Wire Wire Line
	2200 5100 2200 3000
Wire Wire Line
	2100 4100 2100 2000
Wire Wire Line
	3500 4000 1850 4000
$Comp
L Device:R R52
U 1 1
P 3550 2450
F 0 "R52" H 3620 2496 50  0000 L CNN
F 1 "10k" V 3550 2400 50  0000 L CNN
F 2 "Resistor_SMD:R_0603_1608Metric" V 3480 2450 50  0001 C CNN
F 3 "~" H 3550 2450 50  0001 C CNN
	1    3550 2450
	1    0    0    -1  
$EndComp
$Comp
L Device:R R50
U 1 1
P 2900 1450
F 0 "R50" H 2970 1496 50  0000 L CNN
F 1 "10k" V 2900 1400 50  0000 L CNN
F 2 "Resistor_SMD:R_0603_1608Metric" V 2830 1450 50  0001 C CNN
F 3 "~" H 2900 1450 50  0001 C CNN
	1    2900 1450
	1    0    0    -1  
$EndComp
Wire Wire Line
	4150 5000 1850 5000
$EndSCHEMATC
